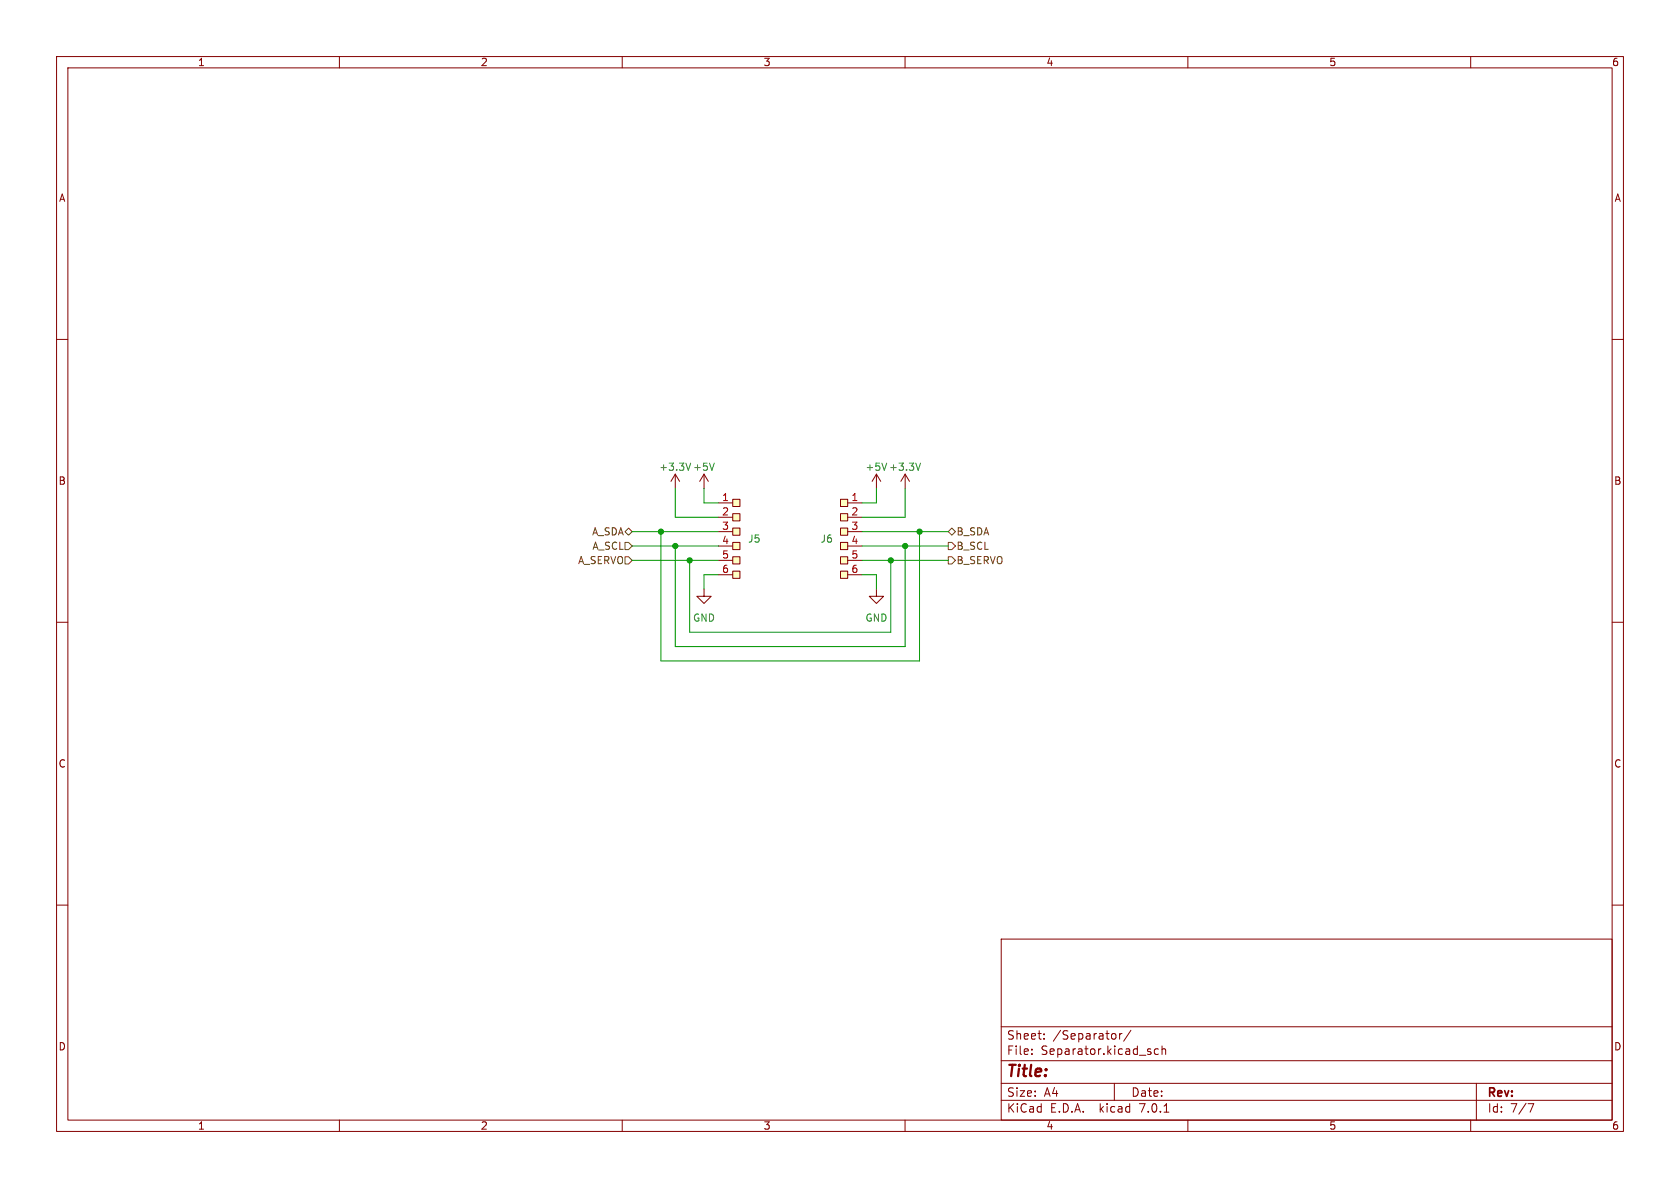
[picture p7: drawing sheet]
<svg xmlns="http://www.w3.org/2000/svg" width="297mm" height="210mm" viewBox="0 0 297 210" stroke-linecap="round" stroke-linejoin="round" font-family="sans-serif">
<g fill="none" stroke="#840000" stroke-width=".18">
<path d="M10 10h277v190h-277zM12 12h273v186h-273zM60 10v2M110 10v2M160 10v2M210 10v2M260 10v2M10 60h2M285 60h2M119.4 83.8l-.8 1.3M119.4 83.8v2.6M119.4 83.8l.7 1.3"/>
<path d="M124.5 83.8l-.8 1.3M124.5 83.8v2.6M124.5 83.8l.7 1.3M127 88.9h2.5M127 91.4h2.5M127 94h2.5M127 96.5h2.5M127 99.1h2.5M129.5 98.4h1.3v1.3h-1.3zM129.5 95.9h1.3v1.3h-1.3zM129.5 93.3h1.3v1.3h-1.3zM129.5 90.8h1.3v1.3h-1.3z"/>
<path d="M129.5 88.3h1.3v1.2h-1.3zM148.6 98.4h1.3v1.3h-1.3zM148.6 95.9h1.3v1.3h-1.3zM148.6 93.3h1.3v1.3h-1.3zM148.6 90.8h1.3v1.3h-1.3zM148.6 88.3h1.3v1.2h-1.3zM149.9 88.9h2.5M149.9 91.4h2.5M149.9 94h2.5M149.9 96.5h2.5M149.9 99.1h2.5M154.9 83.8l-.7 1.3"/>
<path d="M154.9 83.8v2.6M154.9 83.8l.8 1.3M160 83.8l-.7 1.3M160 83.8v2.6M160 83.8l.8 1.3M10 110h2M124.5 104.1v1.3h1.2l-1.2 1.3-1.3-1.3h1.3M127 101.6h2.5M129.5 101h1.3v1.2h-1.3zM148.6 101h1.3v1.2h-1.3zM149.9 101.6h2.5M154.9 104.1v1.3h1.3l-1.3 1.3-1.2-1.3h1.2"/>
<path d="M285 110h2M10 160h2M285 160h2M177 166h108v32h-108zM60 198v2M110 198v2M160 198v2M177 194.5h108M177 191.5h108M177 187.5h108M177 181.5h108M182.4 186.3v.1"/>
<path d="M182.4 185.5v.1M184.6 183.6v.1M184.6 182.8v.1M197 191.5v3M197.2 182.8v.8M197.9 182.7v1M198.4 182.7l-.3 .1-.2 .2M199.9 182.1l-1.3 2M204.8 185.5l-.4-.1-.3 .3v.4l.1 .2h.6M205.4 185.5l.2-.1 .4 .1 .1 .9M205.4 184.9v1.5M205.8 196.6h.8"/>
<path d="M210 198v2M260 198v2M261 191.5v6.5M270.1 195.1h1l-.6 1.5"/>
</g>
<path d="M122.1 81.9l-.4 1.2M126.3 81.9l-.4 1.2M162.7 81.9l-.4 1.2" fill="none" stroke="#006464" stroke-width=".18"/>
<g fill="#ffffc2" stroke="#ffffc2" stroke-width=".18">
<path d="M148.6 101h1.3v1.2h-1.3z"/>
<path d="M148.6 98.4h1.3v1.3h-1.3z"/>
<path d="M148.6 95.9h1.3v1.3h-1.3z"/>
<path d="M148.6 93.3h1.3v1.3h-1.3z"/>
<path d="M148.6 90.8h1.3v1.3h-1.3z"/>
<path d="M148.6 88.3h1.3v1.2h-1.3z"/>
<path d="M129.5 101h1.3v1.2h-1.3z"/>
<path d="M129.5 98.4h1.3v1.3h-1.3z"/>
<path d="M129.5 95.9h1.3v1.3h-1.3z"/>
<path d="M129.5 93.3h1.3v1.3h-1.3z"/>
<path d="M129.5 90.8h1.3v1.3h-1.3z"/>
<path d="M129.5 88.3h1.3v1.2h-1.3z"/>
</g>
<path d="M110.5 94l.6-.7 .7 .7-.7 .6zM110.5 98.4h.6l.7 .7-.7 .6h-.6zM110.5 95.9h.6l.7 .6-.7 .7h-.6zM167.6 98.4h.7l.6 .7-.6 .6h-.7zM167.6 94l.7-.7 .6 .7-.6 .6zM167.6 95.9h.7l.6 .6-.6 .7h-.7z" fill="none" stroke="#725600" stroke-width=".18"/>
<g fill="none" stroke="#009600" stroke-width=".18">
<path d="M111.8 94h15.2M111.8 99.1h15.2M111.8 96.5h15.2M116.8 94v22.8h45.8v-22.8M119.4 96.5v17.8h40.6v-17.8M119.4 86.4v5h7.6M121.9 99.1v12.7h35.6v-12.7M124.5 86.4v2.5h2.5M152.4 94h15.2M152.4 99.1h15.2M152.4 96.5h15.2M154.9 86.4v2.5h-2.5"/>
<path d="M160 86.4v5h-7.6M127 101.6h-2.5v2.5M152.4 101.6h2.5v2.5"/>
</g>
<g fill="#009600" stroke="#009600" stroke-width=".18">
<circle cx="116.8" cy="94" r=".46"/>
<circle cx="121.9" cy="99.1" r=".46"/>
<circle cx="119.4" cy="96.5" r=".46"/>
<circle cx="157.5" cy="99.1" r=".46"/>
<circle cx="160" cy="96.5" r=".46"/>
<circle cx="162.6" cy="94" r=".46"/>
</g>
<text font-size="2.8" fill="#840000" x="178" y="190.8">Title:</text>
<g font-size="2.1" fill="#840000">
<text x="178" y="183.9">Sheet:</text>
<text x="186.2" y="183.9">/Separator/</text>
<text x="178" y="186.6">File:</text>
<text x="184" y="186.6">Separator.kicad_sch</text>
<text x="178" y="196.8">KiCad</text>
<text x="178" y="194">Size:</text>
<text x="184.6" y="194">A4</text>
<text x="185.7" y="196.8">E.D.A.</text>
<text x="194.4" y="196.8">kicad</text>
<text x="200" y="194">Date:</text>
<text x="201.5" y="196.8">7.0.1</text>
<text x="263" y="194.2">Rev:</text>
<text x="263" y="196.8">Id:</text>
<text x="267" y="196.8">7/7</text>
</g>
<g font-size="1.8" fill="#840000">
<text x="35" y="11.8">1</text>
<text x="85" y="11.8">2</text>
<text x="135" y="11.8">3</text>
<text x="185" y="11.8">4</text>
<text x="235" y="11.8">5</text>
<text x="285" y="11.8">6</text>
<text x="10.4" y="35.8">A</text>
<text x="285.4" y="35.8">A</text>
<text x="10.3" y="85.8">B</text>
<text x="285.3" y="85.8">B</text>
<text x="10.3" y="135.8">C</text>
<text x="285.3" y="135.8">C</text>
<text x="10.3" y="185.8">D</text>
<text x="285.3" y="185.8">D</text>
<text x="35" y="199.8">1</text>
<text x="85" y="199.8">2</text>
<text x="135" y="199.8">3</text>
<text x="185" y="199.8">4</text>
<text x="235" y="199.8">5</text>
<text x="285" y="199.8">6</text>
</g>
<g font-size="1.8" fill="#006464">
<text x="116.5" y="83.4">+3.3V</text>
<text x="122.5" y="83.4">+5V</text>
<text x="152.9" y="83.4">+5V +3.3V</text>
<text x="132.2" y="96.1">J5</text>
<text x="145" y="96.1">J6</text>
<text x="122.5" y="110">GND</text>
<text x="152.9" y="110">GND</text>
</g>
<g font-size="1.8" fill="#a90000">
<text x="127.6" y="88.6">1</text>
<text x="150.5" y="88.6">1</text>
<text x="127.6" y="91.2">2</text>
<text x="127.6" y="93.7">3</text>
<text x="150.5" y="91.2">2</text>
<text x="150.5" y="93.7">3</text>
<text x="127.6" y="96.3">4</text>
<text x="127.6" y="98.8">5</text>
<text x="127.6" y="101.3">6</text>
<text x="150.5" y="96.3">4</text>
<text x="150.5" y="98.8">5</text>
<text x="150.5" y="101.3">6</text>
</g>
<g font-size="1.8" fill="#725600">
<text x="104.5" y="94.8">A_SDA</text>
<text x="169.1" y="94.8">B_SDA</text>
<text x="102.1" y="99.9">A_SERVO</text>
<text x="104.6" y="97.3">A_SCL</text>
<text x="169.1" y="99.9">B_SERVO</text>
<text x="169.1" y="97.3">B_SCL</text>
</g>
</svg>
